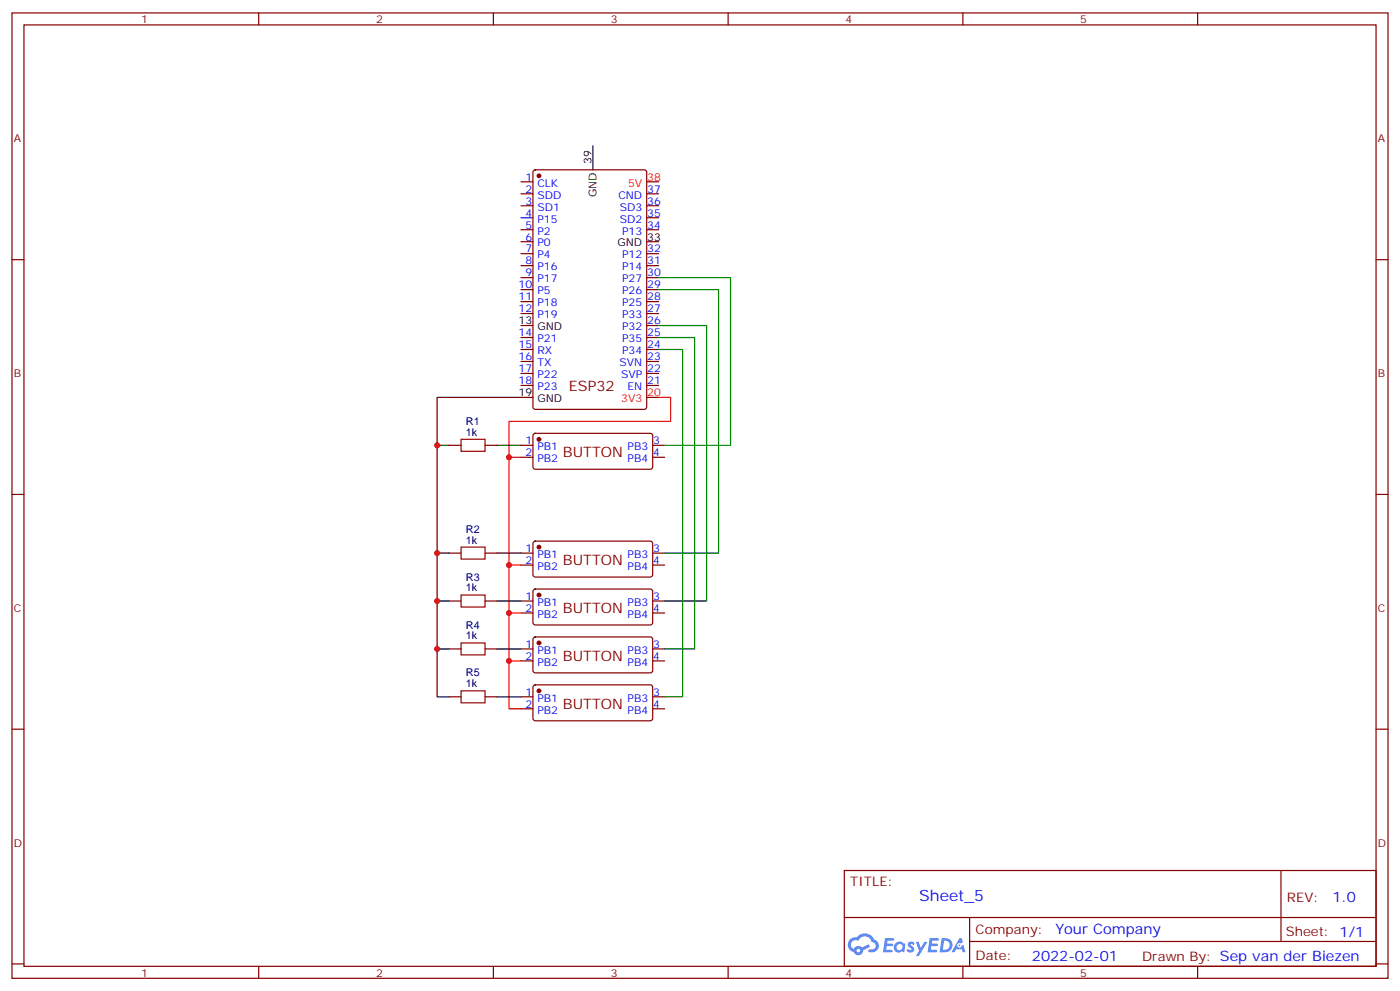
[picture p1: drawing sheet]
<svg xmlns="http://www.w3.org/2000/svg" width="412mm" height="292mm" viewBox="0 0 412 292" stroke-linecap="round" stroke-linejoin="round" font-family="sans-serif">
<g fill="none" stroke="#870000" stroke-width=".35">
<path d="M3.5 3.8h405.4v284.3h-405.4zM7.1 7.3h398.2v277.3h-398.2zM76.2 3.8v3.5M145.3 3.8v3.5M214.5 3.8v3.5M283.6 3.8v3.5M352.8 3.8v3.5M3.5 76.5h3.6M405.3 76.5h3.6M3.5 145.6h3.6M405.3 145.6h3.6M3.5 214.8h3.6"/>
<path d="M405.3 214.8h3.6M248.7 256.4h156.6v28.2h-156.6zM377.3 256.4v20.9M248.7 270.2h156.5M285.6 277.3h119.6M285.6 270.2v14.2M3.5 283.9h3.6M76.2 284.6v3.5M145.3 284.6v3.5M214.5 284.6v3.5M283.6 284.6v3.5M352.8 284.6v3.5"/>
<path d="M405.3 283.9h3.6"/>
</g>
<g fill="#5487ff">
<path d="M267.7 277.6a1.22 1.22 0 0 1 1.7 .2l-.4 .6a.47 .47 0 0 0-.3-.4 .47 .47 0 0 0-.5 .2l.1 .2a1.14 1.14 0 0 1 .8 1.8 1.14 1.14 0 0 1-1.9 0l-.2-.2 .5-.6 .7 .5a.29 .29 0 0 0 .3-.3 .29 .29 0 0 0-.2-.3 1.04 1.04 0 0 1-.6-1.7z"/>
<path d="M260.7 276.3h2.4l.3 .2-.2 .5-1.8 .1-.1 .8h1.5l.3 .4-.3 .4h-1.6l-.2 1.1h1.7l.2 .3-.2 .3-2.6 .1z"/>
<path d="M273.8 276.3h2.4l.3 .2-.1 .5-1.8 .1-.2 .8h1.6l.3 .4-.4 .4h-1.6l-.1 1.1h1.7l.2 .3-.2 .3-2.6 .1z"/>
<path d="M282.6 276.3h.7l.3 1.3-.6 .3a.69 .69 0 0 0-1 .3 .69 .69 0 0 0 .4 .9 .69 .69 0 0 0 .9-.6l.5-.2 .6 2.2h-.8l-.2-.9h-1.8l-.5 .9h-.8z"/>
<path d="M269.8 277.4h.8l.6 1.8 1.1-1.8h.9l-2.6 4.2h-.8l.9-1.5z"/>
<path d="M277.4 276.3l-.6 4.2h1.3a2.11 2.11 0 0 0 2.5-2.1 2.11 2.11 0 0 0-2.5-2.1zM278.1 277.1a1.39 1.39 0 0 1 1.7 1.4 1.39 1.39 0 0 1-1.8 1.3h-.3z"/>
<path d="M263.7 277.9a1.54 1.54 0 0 0-.1 2.2 1.54 1.54 0 0 0 2.2 .1l.6 .3 .3-2.3-.2-.3h-.4a1.49 1.49 0 0 0-2.4 0zM264 278.9a.94 .94 0 0 1 1.8 0 .94 .94 0 0 1-1.8 0z"/>
<path d="M250.4 276.7a2.18 2.18 0 0 0 1.1 3.7 1.44 1.44 0 0 0 1.6 .9 1.44 1.44 0 0 0 1.2-1.4l2-1.1-.5-.7-1.9 1a1.47 1.47 0 0 0-2.4 .4 1.39 1.39 0 0 1-.7-1.9 1.39 1.39 0 0 1 2-.5 2.12 2.12 0 0 1 2.2-1.3 2.12 2.12 0 0 1 1.9 1.7 1.14 1.14 0 0 1 1.1 1.4 1.14 1.14 0 0 1-1.7 .7 .43 .43 0 0 0-.5 .4 .43 .43 0 0 0 .4 .5 1.98 1.98 0 0 0 2.5-1.2 1.98 1.98 0 0 0-1.2-2.6 3.1 3.1 0 0 0-5.3-.6l-.9 .1zM252.3 280a.55 .55 0 0 1 1.1 0 .55 .55 0 0 1-1.1 0z"/>
<circle cx="282.6" cy="278.4" r=".26"/>
</g>
<path d="M174.6 43v7M153.5 117.1h-24.7v14.1h3.5M128.8 131.2v31.7h3.5M146.4 131.2h7.1M128.8 162.9v14.1h3.5M128.8 177v14.1M146.4 162.9h7.1M146.4 177h7.1M132.3 191.1h-3.5v14.1h3.5M146.4 191.1h7.1M146.4 205.2h7.1" fill="none" stroke="#000" stroke-width=".35"/>
<g fill="none" stroke="#870000" stroke-width=".35">
<path d="M153.5 53.6h3.5M153.5 57.1h3.5M157.2 50.2l.5-.2h32.1l.6 .5 .1 69.4-.5 .6-32.3 .1-.7-.5v-69.4zM190.5 53.6h3.5M190.5 57.1h3.5M153.5 60.6h3.5M153.5 67.7h3.5M153.5 71.2h3.5M153.5 74.7h3.5M153.5 78.2h3.5M190.5 60.6h3.5M190.5 64.1h3.5"/>
<path d="M190.5 67.7h3.5M190.5 71.2h3.5M190.5 74.7h3.5M190.5 78.2h3.5M153.5 81.8h3.5M153.5 85.3h3.5M153.5 88.8h3.5M153.5 92.4h3.5M153.5 95.9h3.5M153.5 99.4h3.5M190.5 81.8h3.5M190.5 85.3h3.5"/>
<path d="M190.5 88.8h3.5M190.5 92.4h3.5M190.5 95.9h3.5M190.5 99.4h3.5M153.5 102.9h3.5M153.5 106.5h3.5M153.5 110h3.5M153.5 113.5h3.5M153.5 117.1h3.5M190.5 102.9h3.5M190.5 106.5h3.5M190.5 110h3.5"/>
<path d="M190.5 113.5h3.5M190.5 117.1h3.5M132.3 131.2h3.5M142.9 131.2h3.5M153.5 131.2h3.5M153.5 134.7h3.5M157.2 127.8l.5-.2 34.1 .1 .5 .6-.1 9.5-.6 .4h-34.2l-.4-.7v-9.2zM192.3 131.2h3.5M192.3 134.7h3.5M157.2 159.6l.5-.2h34.1l.5 .7-.1 9.4-.6 .5-34.2-.1-.4-.6v-9.2zM132.3 162.9h3.5M132.3 177h3.5"/>
<path d="M142.9 162.9h3.5M142.9 177h3.5M153.5 162.9h3.5M153.5 166.4h3.5M153.5 177h3.5M157.2 173.7l.5-.2 34.1 .1 .5 .6-.1 9.4-.6 .5-34.2-.1-.4-.6v-9.2zM192.3 162.9h3.5M192.3 166.4h3.5M192.3 177h3.5M132.3 191.1h3.5M142.9 191.1h3.5M153.5 180.6h3.5"/>
<path d="M153.5 191.1h3.5M153.5 194.7h3.5M157.2 187.8l.5-.2 34.1 .1 .5 .6-.1 9.5-.6 .4-34.2-.1-.4-.6v-9.2zM192.3 180.6h3.5M192.3 191.1h3.5M192.3 194.7h3.5M132.3 205.2h3.5M142.9 205.2h3.5M153.5 205.2h3.5M153.5 208.8h3.5M157.2 201.9l.5-.2 34.1 .1 .5 .6-.1 9.5-.6 .4-34.2-.1-.4-.6v-9.2zM192.3 205.2h3.5"/>
<path d="M192.3 208.8h3.5"/>
</g>
<path d="M153.5 64.1h3.5" fill="none" stroke="#00f" stroke-width=".35"/>
<g fill="#870000" stroke="#870000" stroke-width=".35">
<circle cx="158.7" cy="51.8" r=".53"/>
<circle cx="158.7" cy="161.1" r=".53"/>
<circle cx="158.7" cy="175.3" r=".53"/>
<circle cx="158.7" cy="189.4" r=".53"/>
<circle cx="158.7" cy="129.4" r=".53"/>
<circle cx="158.7" cy="203.5" r=".53"/>
</g>
<path d="M135.8 129.4h7.1v3.5h-7.1zM135.8 161.1h7.1v3.6h-7.1zM135.8 175.3h7.1v3.5h-7.1zM135.8 189.4h7.1v3.5h-7.1zM135.8 203.5h7.1v3.5h-7.1z" fill="none" stroke="#a10000" stroke-width=".35"/>
<path d="M194 117.1h3.6v7h-47.7v10.6h3.6M149.9 134.7v31.7h3.6M149.9 166.4v14.2h3.6M149.9 180.6v14.1h3.6M149.9 194.7v14.1h3.6" fill="none" stroke="#f00" stroke-width=".35"/>
<path d="M194 99.4h10.6v91.7h-8.8M194 95.9h14.1v81.1h-12.3M194 85.3h17.7v77.6h-15.9M194 81.8h21.2v49.4h-19.4M194 102.9h7.1v102.3h-5.3" fill="none" stroke="#008700" stroke-width=".35"/>
<g fill="#c00">
<circle cx="149.9" cy="134.7" r=".88"/>
<circle cx="149.9" cy="166.4" r=".88"/>
<circle cx="149.9" cy="180.6" r=".88"/>
<circle cx="149.9" cy="194.7" r=".88"/>
<circle cx="128.8" cy="131.2" r=".88"/>
<circle cx="128.8" cy="162.9" r=".88"/>
<circle cx="128.8" cy="191.1" r=".88"/>
<circle cx="128.8" cy="177" r=".88"/>
</g>
<text font-size="4.6" fill="#00f" x="270.8" y="265.4">Sheet_5</text>
<g font-size="4.2" fill="#800">
<text x="167.6" y="115.3">ESP32</text>
<text x="165.8" y="134.7">BUTTON</text>
<text x="165.8" y="166.4">BUTTON</text>
<text x="165.8" y="180.6">BUTTON</text>
<text x="165.8" y="194.7">BUTTON</text>
<text x="165.8" y="208.8">BUTTON</text>
</g>
<g font-size="4.2" fill="#00f">
<text x="392.5" y="265.7">1.0</text>
<text x="310.9" y="275.2">Your Company</text>
<text x="304" y="283">2022-02-01</text>
</g>
<g font-size="3.9" fill="#800">
<text x="250.5" y="261">TITLE:</text>
<text x="379.1" y="265.7">REV:</text>
<text x="287.4" y="275.2">Company:</text>
<text x="378.7" y="275.8">Sheet: 1/1</text>
<text x="287.4" y="282.9">Date:</text>
<text x="336.4" y="282.9">Drawn By: Sep van der Biezen</text>
</g>
<g font-size="3.2" fill="#800">
<text x="41.6" y="6.8">1</text>
<text x="110.8" y="6.8">2</text>
<text x="179.9" y="6.8">3</text>
<text x="249.1" y="6.8">4</text>
<text x="318.2" y="6.8">5</text>
<text x="4.1" y="41.9">A</text>
<text x="405.9" y="41.9">A</text>
<text x="4.1" y="111.1">B</text>
<text x="405.9" y="111.1">B</text>
<text x="4.1" y="180.2">C</text>
<text x="405.9" y="180.2">C</text>
<text x="4.1" y="249.3">D</text>
<text x="405.9" y="249.3">D</text>
<text x="41.6" y="287.6">1</text>
<text x="110.8" y="287.6">2</text>
<text x="179.9" y="287.6">3</text>
<text x="249.1" y="287.6">4</text>
<text x="318.2" y="287.6">5</text>
</g>
<g font-size="3.2" fill="#00f">
<text x="154.8" y="53.2">1</text>
<text x="154.8" y="56.7">2</text>
<text x="158.3" y="58.5">SDD</text>
<text x="158.3" y="55">CLK</text>
<text x="182.2" y="58.5">CND</text>
<text x="190.7" y="56.7">37</text>
<text x="154.8" y="63.8">4</text>
<text x="154.8" y="60.3">3</text>
<text x="158.3" y="65.5">P15</text>
<text x="158.3" y="62">SD1</text>
<text x="182.6" y="62">SD3</text>
<text x="182.6" y="65.5">SD2</text>
<text x="190.7" y="60.3">36</text>
<text x="190.7" y="63.8">35</text>
<text x="154.8" y="70.8">6</text>
<text x="154.8" y="67.3">5</text>
<text x="158.3" y="69.1">P2</text>
<text x="183.2" y="69.1">P13</text>
<text x="190.7" y="67.3">34</text>
<text x="154.8" y="77.9">8</text>
<text x="154.8" y="74.4">7</text>
<text x="158.3" y="76.1">P4</text>
<text x="158.3" y="72.6">P0</text>
<text x="183.2" y="76.1">P12</text>
<text x="190.7" y="74.4">32</text>
<text x="190.7" y="77.9">31</text>
<text x="154.8" y="81.4">9</text>
<text x="158.3" y="83.2">P17</text>
<text x="158.3" y="79.7">P16</text>
<text x="183.2" y="79.7">P14</text>
<text x="183.2" y="83.2">P27</text>
<text x="190.7" y="81.4">30</text>
<text x="152.8" y="88.5">11</text>
<text x="152.8" y="84.9">10</text>
<text x="158.3" y="86.7">P5</text>
<text x="183.2" y="86.7">P26</text>
<text x="190.7" y="84.9">29</text>
<text x="190.7" y="88.5">28</text>
<text x="152.8" y="92">12</text>
<text x="158.3" y="93.8">P19</text>
<text x="158.3" y="90.2">P18</text>
<text x="183.2" y="90.2">P25</text>
<text x="183.2" y="93.8">P33</text>
<text x="190.7" y="92">27</text>
<text x="190.7" y="95.5">26</text>
<text x="152.8" y="99.1">14</text>
<text x="158.3" y="100.8">P21</text>
<text x="183.2" y="97.3">P32</text>
<text x="183.2" y="100.8">P35</text>
<text x="190.7" y="99.1">25</text>
<text x="152.8" y="106.1">16</text>
<text x="152.8" y="102.6">15</text>
<text x="158.3" y="107.9">TX</text>
<text x="158.3" y="104.4">RX</text>
<text x="182.5" y="107.9">SVN</text>
<text x="183.2" y="104.4">P34</text>
<text x="190.7" y="102.6">24</text>
<text x="190.7" y="106.1">23</text>
<text x="152.8" y="113.2">18</text>
<text x="152.8" y="109.6">17</text>
<text x="158.3" y="111.4">P22</text>
<text x="182.9" y="111.4">SVP</text>
<text x="190.7" y="109.6">22</text>
<text x="190.7" y="113.2">21</text>
<text x="158.3" y="114.9">P23</text>
<text x="184.8" y="114.9">EN</text>
<text x="154.8" y="130.8">1</text>
<text x="192.4" y="130.8">3</text>
<text x="154.8" y="134.3">2</text>
<text x="158.3" y="136.1">PB2</text>
<text x="158.3" y="132.6">PB1</text>
<text x="184.9" y="132.6">PB3</text>
<text x="184.9" y="136.1">PB4</text>
<text x="192.4" y="134.3">4</text>
<text x="154.8" y="162.6">1</text>
<text x="154.8" y="166.1">2</text>
<text x="158.3" y="164.3">PB1</text>
<text x="158.3" y="167.9">PB2</text>
<text x="184.9" y="167.9">PB4</text>
<text x="184.9" y="164.3">PB3</text>
<text x="192.4" y="166.1">4</text>
<text x="192.4" y="162.6">3</text>
<text x="154.8" y="176.7">1</text>
<text x="158.3" y="178.4">PB1</text>
<text x="184.9" y="178.4">PB3</text>
<text x="192.4" y="176.7">3</text>
<text x="154.8" y="180.2">2</text>
<text x="158.3" y="182">PB2</text>
<text x="184.9" y="182">PB4</text>
<text x="192.4" y="180.2">4</text>
<text x="154.8" y="190.8">1</text>
<text x="192.4" y="190.8">3</text>
<text x="154.8" y="194.3">2</text>
<text x="158.3" y="196.1">PB2</text>
<text x="158.3" y="192.5">PB1</text>
<text x="184.9" y="192.5">PB3</text>
<text x="184.9" y="196.1">PB4</text>
<text x="192.4" y="194.3">4</text>
<text x="154.8" y="208.4">2</text>
<text x="154.8" y="204.9">1</text>
<text x="158.3" y="206.7">PB1</text>
<text x="184.9" y="206.7">PB3</text>
<text x="192.4" y="204.9">3</text>
<text x="192.4" y="208.4">4</text>
<text x="158.3" y="210.2">PB2</text>
<text x="184.9" y="210.2">PB4</text>
</g>
<g font-size="3.2">
<text x="174.3" y="48.3" transform="rotate(-90 174.3 48.3)">39</text>
<text x="175.7" y="58" transform="rotate(-90 175.7 58)">GND</text>
<text x="190.7" y="70.8">33</text>
<text x="181.9" y="72.6">GND</text>
<text x="152.8" y="95.5">13</text>
<text x="158.3" y="97.3">GND</text>
<text x="152.8" y="116.7">19</text>
<text x="158.3" y="118.5">GND</text>
</g>
<g font-size="3.2" fill="#f00">
<text x="190.7" y="53.2">38</text>
<text x="185" y="55">5V</text>
<text x="183" y="118.5">3V3</text>
<text x="190.7" y="116.7">20</text>
</g>
<g font-size="3.2" fill="#000080">
<text x="137.2" y="125.2">R1</text>
<text x="137.2" y="128.3">1k</text>
<text x="137.2" y="160.1">1k</text>
<text x="137.2" y="156.9">R2</text>
<text x="137.2" y="171">R3</text>
<text x="137.2" y="174.2">1k</text>
<text x="137.2" y="185.1">R4</text>
<text x="137.2" y="188.3">1k</text>
<text x="137.2" y="202.4">1k</text>
<text x="137.2" y="199.2">R5</text>
</g>
</svg>
